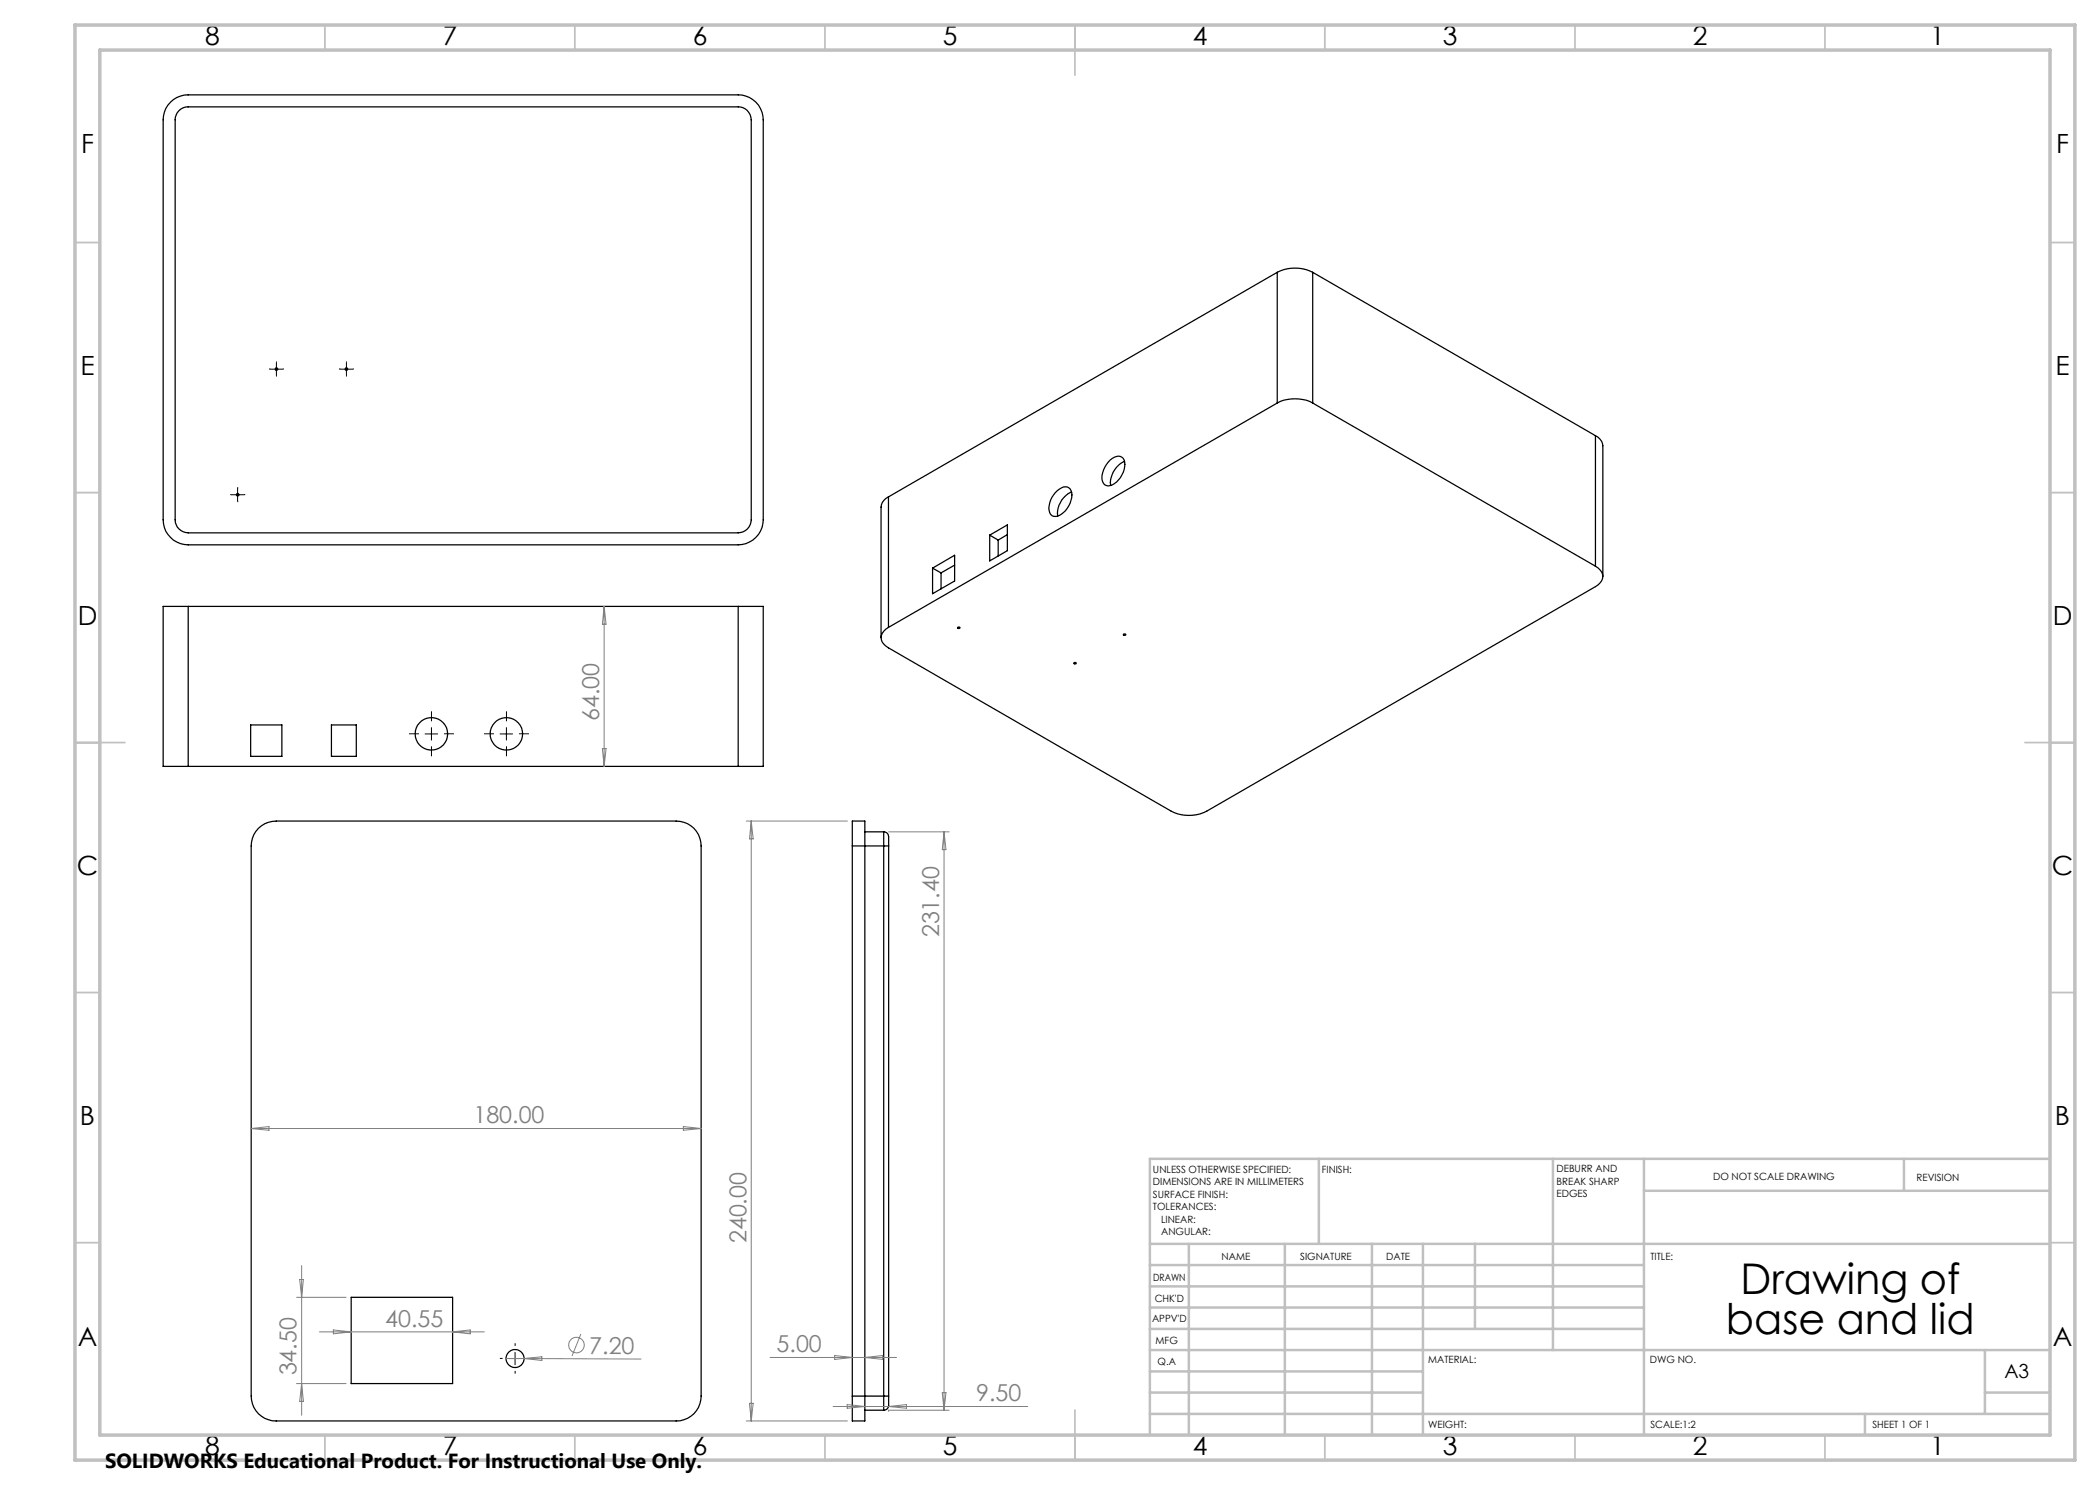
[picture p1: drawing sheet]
<svg xmlns="http://www.w3.org/2000/svg" width="420mm" height="297mm" viewBox="0 0 420 297" stroke-linecap="round" stroke-linejoin="round" font-family="sans-serif">
<g fill="none" stroke="#000" stroke-width=".25">
<path d="M34.1 20.4a4.8 4.8 0 0 1 3.5-1.4h110a5 5 0 0 1 5 5v80a5.1 5.1 0 0 1-5 5h-110a5.1 5.1 0 0 1-5-5v-80a5 5 0 0 1 1.5-3.6zM35.8 22.1a2.47 2.47 0 0 1 1.8-.7h110a2.59 2.59 0 0 1 2.6 2.6v80a2.65 2.65 0 0 1-2.6 2.6h-110a2.65 2.65 0 0 1-2.6-2.6v-80a2.71 2.71 0 0 1 .8-1.9zM255.4 54.5a7.8 7.8 0 0 1 7.1 0M255.4 54.5v26.1M255.4 54.5l-77.7 44.9M262.5 54.5v26.1M262.5 54.5l56.6 32.6M177.7 99.4a2.56 2.56 0 0 0-1.5 2v26.1M177.7 99.4v26.1M211.1 98.5l.4-.4a1.77 1.77 0 0 1 2.5-.3 3.8 3.8 0 0 1-.9 4.3l-.4 .4a1.77 1.77 0 0 1-2.6 .4 3.9 3.9 0 0 1 1-4.4zM214.3 98.4a4.8 4.8 0 0 0-2.8 4.8M222 92a1.85 1.85 0 0 1 2.6-.3 4.2 4.2 0 0 1-1.7 5 1.45 1.45 0 0 1-1.7 .4 1.45 1.45 0 0 1-.8-1.6l.2-1 .4-1.1z"/>
<path d="M224.9 92.3a4.7 4.7 0 0 0-2.8 4.8M255.4 80.6a7.8 7.8 0 0 1 7.1 0M255.4 80.6l-77.7 44.9M262.5 80.6l56.6 32.6M319.1 87.1a2.57 2.57 0 0 1 1.5 2v26.2M319.1 87.1v26.1M186.5 113.6l4.4-2.5v5.1l-4.4 2.5zM186.5 113.6l1.7 1M188.2 114.6v3.2M190.9 113l-2.7 1.6M197.9 107l3.6-2v5.1l-3.6 2.1zM197.9 107l1.7 1"/>
<path d="M199.6 108v3.2M201.5 106.9l-1.9 1.1M319.1 113.2a2.15 2.15 0 0 1 1.5 2.1 2.15 2.15 0 0 1-1.5 2l-77.8 44.9a7.8 7.8 0 0 1-7.1 0l-56.5-32.6a2.15 2.15 0 0 1-1.5-2.1 2.15 2.15 0 0 1 1.5-2M37.6 121.3h-5v32h5M37.6 121.3v32M37.6 121.3h110M147.6 121.3h5v32h-5M147.6 121.3v32M191.5 125.5a.23 .23 0 0 1 .3-.1 .23 .23 0 0 1 .1 .3h-.2zM214.8 132.6a.23 .23 0 0 1 .3-.1 .23 .23 0 0 1 .1 .2l-.3 .1zM224.7 126.8l.4 .1a.21 .21 0 0 1-.2 .2 .21 .21 0 0 1-.2-.3zM37.6 153.3h110"/>
<path d="M50.1 145h6.3v6.3h-6.3zM66.3 145h5v6.3h-5zM51.7 165.7a5 5 0 0 1 3.5-1.5h80a4.9 4.9 0 0 1 5 5v110a4.9 4.9 0 0 1-5 5h-80a4.9 4.9 0 0 1-5-5v-110a5.2 5.2 0 0 1 1.5-3.5zM170.5 169.2v-5h2.5v120h-2.5v-5M170.5 169.2h6.2M170.5 169.2v110M173 166.4h3.7M176.7 166.4v2.8M176.7 166.4a1.14 1.14 0 0 1 1 1.5v1.3M176.7 169.2h1M176.7 169.2v110M177.7 169.2v110"/>
<path d="M70.2 259.5h20.3v17.2h-20.3zM170.5 279.2h6.2M176.7 279.2v2.8M176.7 279.2h1M177.7 279.2v1.5a1.05 1.05 0 0 1-1 1.3M173 282h3.7"/>
<circle cx="55.3" cy="73.8" r=".25"/>
<circle cx="69.3" cy="73.8" r=".25"/>
<circle cx="47.5" cy="98.9" r=".24"/>
<circle cx="86.3" cy="146.8" r="3.3"/>
<circle cx="101.3" cy="146.8" r="3.3"/>
<circle cx="103" cy="271.7" r="1.8"/>
</g>
<g fill="none" stroke="#808080" stroke-width=".2">
<path d="M120.8 121.3v32M120.8 121.3l.4 3.5h-.7zM120.5 149.7h.7l-.4 3.6zM149.3 164.2h20.2M150.2 164.2v120M150.2 164.2l.4 3.6h-.7zM177.7 166.4h12.1M188.8 166.4v115.6M188.8 166.4l.4 3.5h-.7zM50.2 225.7h90M50.2 225.7l3.6-.4v.8zM136.7 225.3l3.5 .4-3.5 .4z"/>
<path d="M59.3 259.5h9.9M59.9 255.9h.8l-.4 3.6zM60.3 253.1v30M59.3 276.7h9.9M60.3 276.7l.4 3.6h-.8zM63.9 266.4h33M66.7 266l3.5 .4-3.5 .4zM90.5 266.4l3.6-.4v.8zM101.2 271.7h3.6M104.8 271.7l23.4 .1M104.8 271.7l3.6-.3v.7zM116.2 266.8l-1.8 4.4"/>
<path d="M154 271.5h25.3M166.9 271.1l3.6 .4-3.6 .4zM173 271.5l3.5-.4v.8zM188.5 278.5h.7l-.4 3.5zM149.3 284.2h20.2M149.9 280.7h.7l-.4 3.5zM166.6 281.3h39M169.4 280.9l3.6 .4-3.6 .4zM177.7 281.3l3.6-.4v.8zM189.8 282h-12.1v.3"/>
<circle cx="115.3" cy="269" r="1.55"/>
</g>
<g fill="none" stroke="#000" stroke-width=".2" stroke-dasharray="15.2 1.3 1.3 1.3" stroke-linecap="butt">
<path d="M54 73.8h-.2M55.3 72.5v-.2M55.3 75v.3M56.5 73.8h.3M68 73.8h-.2M69.3 72.5v-.2M69.3 75v.3M70.5 73.8h.3M46.3 98.9h-.3M47.5 97.7v-.3M48.8 98.9h.3M47.5 100.2v.2"/>
<path d="M83.8 146.8h-2M86.3 144.3v-2M86.3 149.3v2M88.8 146.8h2M98.8 146.8h-2M101.3 144.3v-2M101.3 149.3v2M103.8 146.8h2M100.5 271.7h-.5M103 269.2v-.6M103 274.2v.5M105.5 271.7h.6"/>
</g>
<path d="M54 73.8h2.5M55.3 72.6v2.5M68 73.8h2.5M69.3 72.6v2.5M46.3 99h2.5M47.5 97.7v2.5M85 146.8h2.5M86.3 145.5v2.5M100 146.8h2.5M101.3 145.5v2.5M101.7 271.7h2.5M103 270.5v2.4" fill="none" stroke="#000" stroke-width=".2"/>
<g fill="none" stroke="#c0c0c0" stroke-width=".35">
<path d="M65 5v5M115 5v5M165 5v5M215 5v10M265 5v5M315 5v5M365 5v5M15 48.5h5M410 48.5h5M15 98.5h5M410 98.5h5M15 148.5h10"/>
<path d="M405 148.5h10M15 198.5h5M410 198.5h5M15 248.5h5M410 248.5h5M65 287v5M115 287v5M165 287v5M215 282v10M265 287v5M315 287v5M365 287v5"/>
</g>
<g fill="none" stroke="#c0c0c0" stroke-width=".5">
<path d="M263.8 231.8v17M310.6 231.8v38.2M328.8 231.8v55.2M328.8 238.2h81.2M380.8 231.8v6.4M410 231.8h-180v55.2M230 248.8h180M230 257.3h98.8M230 253h98.8M237.8 248.8v38.2M257 248.8v38.2M274.4 248.8v38.2"/>
<path d="M284.6 248.8v38.2M295 248.8v17M230 265.8h98.8M230 261.5h98.8M230 278.5h54.6M230 274.3h54.6M230 270h180M397 278.5h13M397 270v12.8M230 282.8h180M373 282.8v4.2"/>
</g>
<path d="M15 5h400v287h-400zM20 10h390v277h-390z" fill="none" stroke="#c0c0c0" stroke-width=".7"/>
<g font-size="8.5">
<text x="348.1" y="258.8">Drawing of</text>
<text x="345.2" y="266.9">base and lid</text>
</g>
<g font-size="5.3">
<text x="41" y="8.9">8</text>
<text x="88.5" y="8.9">7</text>
<text x="138.5" y="8.9">6</text>
<text x="188.5" y="8.9">5</text>
<text x="238.5" y="8.9">4</text>
<text x="288.5" y="8.9">3</text>
<text x="338.5" y="8.9">2</text>
<text x="386" y="8.9">1</text>
<text x="16.2" y="30.7">F</text>
<text x="411.2" y="30.7">F</text>
<text x="16.1" y="74.9">E</text>
<text x="411.1" y="74.9">E</text>
<text x="15.5" y="124.9">D</text>
<text x="410.5" y="124.9">D</text>
<text x="15.4" y="174.9">C</text>
<text x="410.4" y="174.9">C</text>
<text x="16" y="224.9">B</text>
<text x="411" y="224.9">B</text>
<text x="15.5" y="269.2">A</text>
<text x="410.5" y="269.2">A</text>
<text x="41" y="290.9">8</text>
<text x="88.5" y="290.9">7</text>
<text x="138.5" y="290.9">6</text>
<text x="188.5" y="290.9">5</text>
<text x="238.5" y="290.9">4</text>
<text x="288.5" y="290.9">3</text>
<text x="338.5" y="290.9">2</text>
<text x="386" y="290.9">1</text>
</g>
<g font-size="4.7" fill="#808080">
<text x="119.8" y="144.2" transform="rotate(-90 119.8 144.2)">64.00</text>
<text x="187.8" y="187.5" transform="rotate(-90 187.8 187.5)">231.40</text>
<text x="94.7" y="224.7">180.00</text>
<text x="149.3" y="248.7" transform="rotate(-90 149.3 248.7)">240.00</text>
<text x="77" y="265.3">40.55</text>
<text x="59.3" y="275.1" transform="rotate(-90 59.3 275.1)">34.50</text>
<text x="117.9" y="270.7">7.20</text>
<text x="155.3" y="270.5">5.00</text>
<text x="195.2" y="280.3">9.50</text>
</g>
<text font-size="4.1" x="21" y="293.7">SOLIDWORKS Educational Product. For Instructional Use Only.</text>
<text font-size="3.9" x="400.9" y="275.5">A3</text>
<g font-size="2">
<text x="230.6" y="234.6">UNLESS OTHERWISE SPECIFIED:</text>
<text x="230.6" y="237.1">DIMENSIONS ARE IN MILLIMETERS</text>
<text x="230.6" y="239.6">SURFACE FINISH:</text>
<text x="264.4" y="234.6">FINISH:</text>
<text x="311.3" y="234.5">DEBURR AND</text>
<text x="311.3" y="237">BREAK SHARP</text>
<text x="311.3" y="239.5">EDGES</text>
<text x="342.6" y="236">DO NOT SCALE DRAWING</text>
<text x="383.3" y="236.2">REVISION</text>
<text x="230.6" y="242.1">TOLERANCES:</text>
<text x="232.2" y="244.6">LINEAR:</text>
<text x="232.2" y="247.1">ANGULAR:</text>
<text x="244.3" y="252">NAME</text>
<text x="260" y="251.9">SIGNATURE</text>
<text x="277.2" y="251.9">DATE</text>
<text x="330.1" y="251.9">TITLE:</text>
<text x="230.6" y="256.1">DRAWN</text>
<text x="230.9" y="260.3">CHK'D</text>
<text x="230.4" y="264.4">APPV'D</text>
<text x="231.1" y="268.8">MFG</text>
<text x="231.5" y="273">Q.A</text>
<text x="285.6" y="272.5">MATERIAL:</text>
<text x="330" y="272.5">DWG NO.</text>
<text x="285.6" y="285.5">WEIGHT:</text>
<text x="330.1" y="285.6">SCALE:1:2</text>
<text x="374.5" y="285.6">SHEET 1 OF 1</text>
</g>
</svg>
